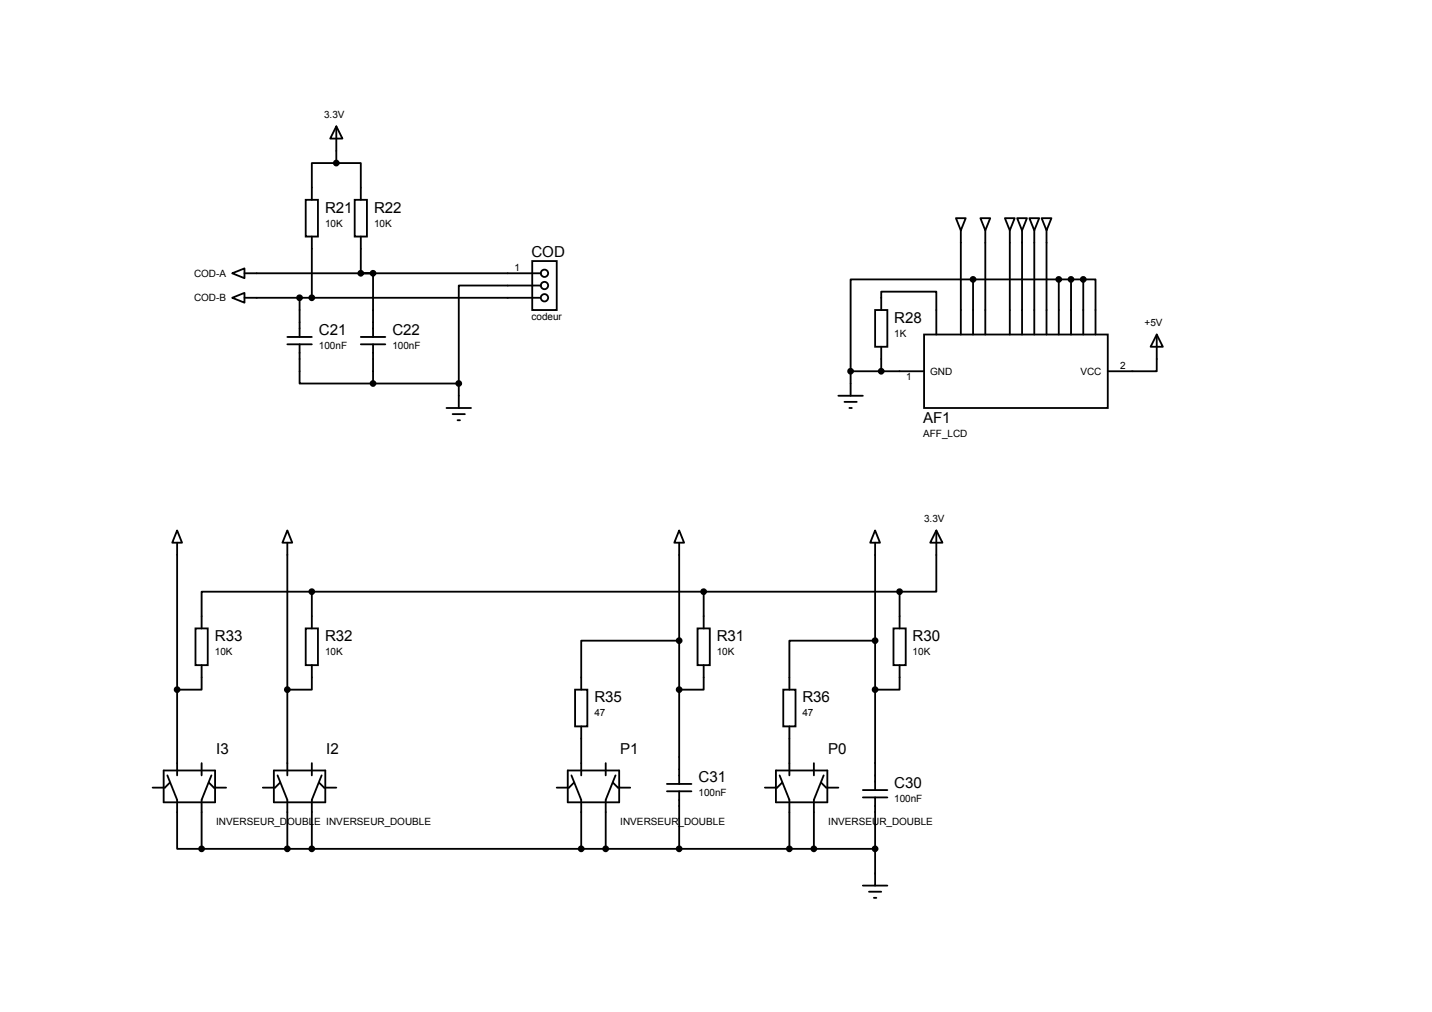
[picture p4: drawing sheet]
<svg xmlns="http://www.w3.org/2000/svg" width="297mm" height="210mm" viewBox="0 0 297 210" stroke-linecap="round" stroke-linejoin="round" font-family="sans-serif">
<g fill="none" stroke="#000" stroke-width=".38">
<path d="M69.8 26.2l1.2 2.5h-2.5zM69.8 33.8h5v7.6M69.8 33.8h-5.1v7.6M69.8 26.2v7.6M48.2 56.7l2.5-1v2zM50.7 56.7h61.5M63.4 41.4h2.6v7.7h-2.6zM64.7 49.1v12.7M73.6 41.4h2.5v7.7h-2.5zM74.8 49.1v7.6M77.4 56.7v13.2M110.4 54.1h5.1v10.2h-5.1z"/>
<path d="M112.2 59.2h-17v20.3M198.3 45.3h2l-1 2.5zM199.3 47.8v21.6M201.8 58h-25.4v19M201.8 58h22.9M201.8 58v11.4M203.4 45.3h2l-1 2.5zM204.4 47.8v21.6M208.4 45.3h2.1l-1 2.5zM209.5 47.8v21.6M211 45.3h2l-1 2.5zM212 47.8v21.6"/>
<path d="M213.5 45.3h2.1l-1.1 2.5zM214.5 47.8v21.6M216.1 45.3h2l-1 2.5zM217.1 47.8v21.6M219.6 58v11.4M222.2 58v11.4M224.7 58h2.5v11.4M224.7 58v11.4M48.2 61.8l2.5-1.1v2.1zM50.7 61.8h61.2M59.6 69.9h5.1M59.6 71.4h5.1"/>
<path d="M62.1 71.4v8.1h15.3M62.1 61.8v8.1M74.8 69.9h5.1M74.8 71.4h5.1M77.4 79.5h17.8M77.4 71.4v8.1M95.2 79.5v5.1M176.4 77v5.1M176.4 77h15.3M181.5 64.3h2.6v7.6h-2.6zM182.8 64.3v-3.8h11.4v8.9M182.8 71.9v5.1"/>
<path d="M191.7 69.4h38.1v15.2h-38.1zM239.9 69.4l1.3 2.5h-2.5zM239.9 69.4v7.6h-10.1M92.6 84.6h5.1M93.9 85.9h2.5M94.9 87.2h.5M173.9 82.1h5.1M175.2 83.4h2.5M176.2 84.6h.5M36.7 110l1.1 2.6h-2.1zM36.7 112.6v48.2M59.6 110l1 2.6h-2z"/>
<path d="M59.6 112.6v48.2M140.9 110l1 2.6h-2zM140.9 112.6v50M181.5 110l1 2.6h-2zM181.5 112.6v51.3M194.2 110l1.3 2.6h-2.5zM194.2 110v12.7h-7.6M40.6 130.3h2.5v7.7h-2.5zM41.8 138v5h-5.1M63.4 130.3h2.6v7.7h-2.6zM64.7 122.7h-22.9v7.6M64.7 138v5h-5.1"/>
<path d="M64.7 122.7v7.6M64.7 122.7h121.9M140.9 132.9h-20.3v10.1M144.7 130.3h2.5v7.7h-2.5zM146 138v5h-5.1M146 122.7v7.6M181.5 132.9h-17.8v10.1M185.3 130.3h2.6v7.7h-2.6zM186.6 138v5h-5.1M186.6 122.7v7.6M33.9 159.8h10.7v6.6h-10.7zM41.8 158.3v2.5"/>
<path d="M56.8 159.8h10.7v6.6h-10.7zM64.7 158.3v2.5M117.8 159.8h10.6v6.6h-10.6zM119.3 143h2.5v7.7h-2.5zM120.6 150.7v10.1M125.6 158.3v2.5M160.9 159.8h10.7v6.6h-10.7zM162.5 143h2.5v7.7h-2.5zM163.7 150.7v10.1M168.8 158.3v2.5M34.7 160.8l2 5.1v10.2h5.1M35.2 162.3l-1 1.1h-2.5"/>
<path d="M41.8 176.1h139.7M43.3 162.3l1.1 1.1h2.5M43.9 160.8l-2.1 5.1v10.2M57.6 160.8l2 5.1v10.2M58.1 162.3l-1 1.1h-2.6M66.2 162.3l1 1.1h2.6M66.7 160.8l-2 5.1v10.2M118.5 160.8l2.1 5.1v10.2M119 162.3l-1 1.1h-2.5M127.2 162.3l1 1.1h2.5M127.7 160.8l-2.1 5.1v10.2M138.3 164.1h5.1"/>
<path d="M138.3 162.6h5.1M140.9 164.1v12M161.7 160.8l2 5.1v10.2M162.2 162.3l-1 1.1h-2.5M170.3 162.3l1.1 1.1h2.5M170.9 160.8l-2.1 5.1v10.2M179 165.4h5.1M179 163.9h5.1M181.5 165.4v18.3M179 183.7h5.1M180.3 185h2.5M181.3 186.2h.5"/>
<circle cx="69.8" cy="33.8" r=".51"/>
<circle cx="74.8" cy="56.7" r=".51"/>
<circle cx="77.4" cy="56.7" r=".51"/>
<circle cx="112.9" cy="56.7" r=".76"/>
<circle cx="112.9" cy="59.2" r=".76"/>
<circle cx="201.8" cy="57.9" r=".51"/>
<circle cx="219.6" cy="57.9" r=".51"/>
<circle cx="222.2" cy="57.9" r=".51"/>
<circle cx="224.7" cy="57.9" r=".51"/>
<circle cx="62.1" cy="61.8" r=".51"/>
<circle cx="64.7" cy="61.8" r=".51"/>
<circle cx="77.4" cy="79.5" r=".51"/>
<circle cx="95.2" cy="79.5" r=".51"/>
<circle cx="112.9" cy="61.8" r=".76"/>
<circle cx="176.4" cy="77" r=".51"/>
<circle cx="182.8" cy="77" r=".51"/>
<circle cx="64.7" cy="122.7" r=".51"/>
<circle cx="140.9" cy="132.9" r=".51"/>
<circle cx="146" cy="122.7" r=".51"/>
<circle cx="181.5" cy="132.9" r=".51"/>
<circle cx="186.6" cy="122.7" r=".51"/>
<circle cx="36.7" cy="143" r=".51"/>
<circle cx="59.6" cy="143" r=".51"/>
<circle cx="140.9" cy="143" r=".51"/>
<circle cx="181.5" cy="143" r=".51"/>
<circle cx="41.8" cy="176.1" r=".51"/>
<circle cx="59.6" cy="176.1" r=".51"/>
<circle cx="64.7" cy="176.1" r=".51"/>
<circle cx="120.6" cy="176.1" r=".51"/>
<circle cx="125.6" cy="176.1" r=".51"/>
<circle cx="140.9" cy="176.1" r=".51"/>
<circle cx="163.7" cy="176.1" r=".51"/>
<circle cx="168.8" cy="176.1" r=".51"/>
<circle cx="181.5" cy="176.1" r=".51"/>
</g>
<g fill="#000">
<circle cx="69.8" cy="33.8" r=".51"/>
<circle cx="74.8" cy="56.7" r=".51"/>
<circle cx="77.4" cy="56.7" r=".51"/>
<circle cx="201.8" cy="57.9" r=".51"/>
<circle cx="219.6" cy="57.9" r=".51"/>
<circle cx="222.2" cy="57.9" r=".51"/>
<circle cx="224.7" cy="57.9" r=".51"/>
<circle cx="62.1" cy="61.8" r=".51"/>
<circle cx="64.7" cy="61.8" r=".51"/>
<circle cx="77.4" cy="79.5" r=".51"/>
<circle cx="95.2" cy="79.5" r=".51"/>
<circle cx="176.4" cy="77" r=".51"/>
<circle cx="182.8" cy="77" r=".51"/>
<circle cx="64.7" cy="122.7" r=".51"/>
<circle cx="140.9" cy="132.9" r=".51"/>
<circle cx="146" cy="122.7" r=".51"/>
<circle cx="181.5" cy="132.9" r=".51"/>
<circle cx="186.6" cy="122.7" r=".51"/>
<circle cx="36.7" cy="143" r=".51"/>
<circle cx="59.6" cy="143" r=".51"/>
<circle cx="140.9" cy="143" r=".51"/>
<circle cx="181.5" cy="143" r=".51"/>
<circle cx="41.8" cy="176.1" r=".51"/>
<circle cx="59.6" cy="176.1" r=".51"/>
<circle cx="64.7" cy="176.1" r=".51"/>
<circle cx="120.6" cy="176.1" r=".51"/>
<circle cx="125.6" cy="176.1" r=".51"/>
<circle cx="140.9" cy="176.1" r=".51"/>
<circle cx="163.7" cy="176.1" r=".51"/>
<circle cx="168.8" cy="176.1" r=".51"/>
<circle cx="181.5" cy="176.1" r=".51"/>
</g>
<g font-size="3.1">
<text x="67.4" y="44.1">R21</text>
<text x="77.6" y="44.1">R22</text>
<text x="110.2" y="53.3">COD</text>
<text x="66.2" y="69.5">C21</text>
<text x="81.4" y="69.5">C22</text>
<text x="185.5" y="67">R28</text>
<text x="191.5" y="87.7">AF1</text>
<text x="44.6" y="133">R33</text>
<text x="67.4" y="133">R32</text>
<text x="148.7" y="133">R31</text>
<text x="189.3" y="133">R30</text>
<text x="123.3" y="145.7">R35</text>
<text x="166.5" y="145.7">R36</text>
<text x="44.8" y="156.4">I3</text>
<text x="67.7" y="156.4">I2</text>
<text x="128.6" y="156.4">P1</text>
<text x="171.8" y="156.4">P0</text>
<text x="144.9" y="162.2">C31</text>
<text x="185.5" y="163.4">C30</text>
</g>
<g font-size="2.1">
<text x="67.2" y="24.4">3.3V</text>
<text x="67.4" y="47">10K</text>
<text x="77.6" y="47">10K</text>
<text x="40.3" y="57.4">COD-A</text>
<text x="106.7" y="56.3">1</text>
<text x="40.3" y="62.5">COD-B</text>
<text x="110.2" y="66.4">codeur</text>
<text x="185.5" y="69.8">1K</text>
<text x="237.4" y="67.6">+5V</text>
<text x="66.2" y="72.4">100nF</text>
<text x="81.4" y="72.4">100nF</text>
<text x="193" y="77.7">GND</text>
<text x="224.1" y="77.7">VCC</text>
<text x="232.3" y="76.6">2</text>
<text x="188" y="78.9">1</text>
<text x="191.5" y="90.6">AFF_LCD</text>
<text x="191.7" y="108.2">3.3V</text>
<text x="44.6" y="135.8">10K</text>
<text x="67.4" y="135.8">10K</text>
<text x="148.7" y="135.8">10K</text>
<text x="189.3" y="135.8">10K</text>
<text x="123.3" y="148.5">47</text>
<text x="166.5" y="148.5">47</text>
<text x="144.9" y="165.1">100nF</text>
<text x="185.5" y="166.3">100nF</text>
<text x="44.8" y="171">INVERSEUR_DOUBLE INVERSEUR_DOUBLE</text>
<text x="128.6" y="171">INVERSEUR_DOUBLE</text>
<text x="171.8" y="171">INVERSEUR_DOUBLE</text>
</g>
</svg>
